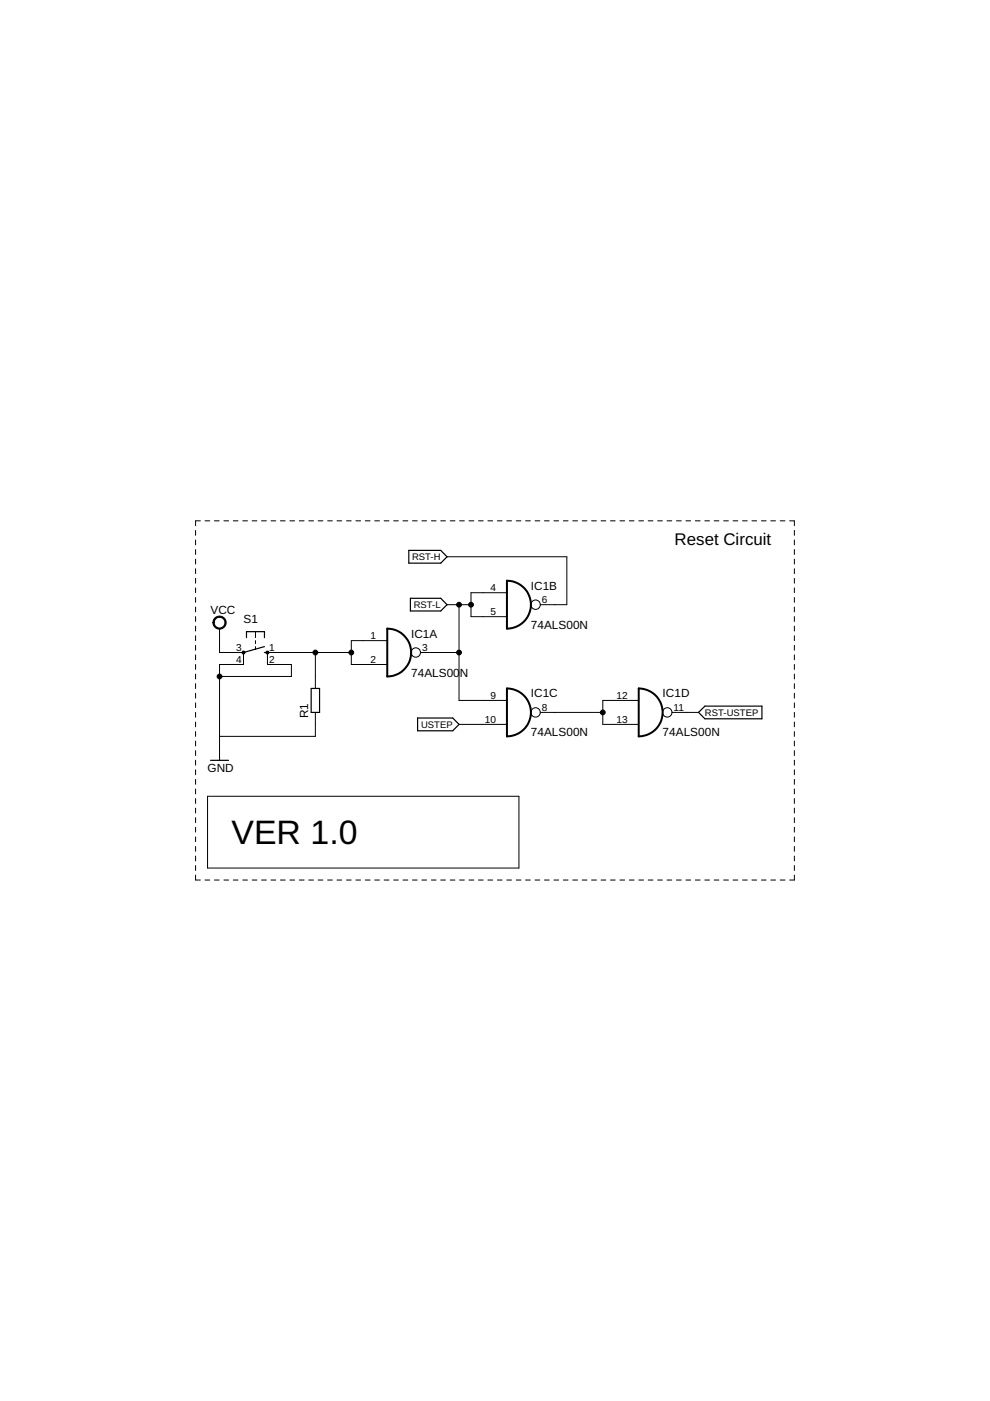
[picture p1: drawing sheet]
<?xml version="1.0" encoding="utf-8"?>
<!DOCTYPE eagle SYSTEM "eagle.dtd">
<eagle version="9.6.2">
<drawing>
<settings>
<setting alwaysvectorfont="no"/>
<setting verticaltext="up"/>
</settings>
<grid distance="0.1" unitdist="inch" unit="inch" style="lines" multiple="1" display="no" altdistance="0.01" altunitdist="inch" altunit="inch"/>
<schematic xreflabel="%F%N/%S.%C%R" xrefpart="/%S.%C%R">
<libraries>
<library name="74xx-eu">
<symbols>
<symbol name="7400">
<wire x1="-2.54" y1="5.08" x2="-2.54" y2="-5.08" width="0.4064" layer="94"/>
<wire x1="-2.54" y1="5.08" x2="-2.54" y2="-5.08" width="0.4064" layer="94" curve="-180"/>
<text x="2.54" y="3.175" size="1.778" layer="95">&gt;NAME</text>
<text x="2.54" y="-5.08" size="1.778" layer="96">&gt;VALUE</text>
<pin name="I0" x="-7.62" y="2.54" visible="pad" length="middle" direction="in" swaplevel="1"/>
<pin name="I1" x="-7.62" y="-2.54" visible="pad" length="middle" direction="in" swaplevel="1"/>
<pin name="O" x="7.62" y="0" visible="pad" length="middle" direction="out" function="dot" rot="R180"/>
</symbol>
<symbol name="PWRN">
<text x="-0.635" y="-0.635" size="1.778" layer="95">&gt;NAME</text>
<text x="1.905" y="-5.842" size="1.27" layer="95" rot="R90">GND</text>
<text x="1.905" y="2.54" size="1.27" layer="95" rot="R90">VCC</text>
<pin name="GND" x="0" y="-7.62" visible="pad" length="middle" direction="pwr" rot="R90"/>
<pin name="VCC" x="0" y="7.62" visible="pad" length="middle" direction="pwr" rot="R270"/>
</symbol>
</symbols>
<devicesets>
<deviceset name="74*00" prefix="IC">
<gates>
<gate name="A" symbol="7400" x="20.32" y="0" swaplevel="1"/>
<gate name="B" symbol="7400" x="20.32" y="-12.7" swaplevel="1"/>
<gate name="C" symbol="7400" x="43.18" y="0" swaplevel="1"/>
<gate name="D" symbol="7400" x="43.18" y="-12.7" swaplevel="1"/>
<gate name="P" symbol="PWRN" x="5.08" y="-5.08" addlevel="request"/>
</gates>
<devices>
<device name="N" package="DIL14">
<connects>
<connect gate="A" pin="I0" pad="1"/>
<connect gate="A" pin="I1" pad="2"/>
<connect gate="A" pin="O" pad="3"/>
<connect gate="B" pin="I0" pad="4"/>
<connect gate="B" pin="I1" pad="5"/>
<connect gate="B" pin="O" pad="6"/>
<connect gate="C" pin="I0" pad="9"/>
<connect gate="C" pin="I1" pad="10"/>
<connect gate="C" pin="O" pad="8"/>
<connect gate="D" pin="I0" pad="12"/>
<connect gate="D" pin="I1" pad="13"/>
<connect gate="D" pin="O" pad="11"/>
<connect gate="P" pin="GND" pad="7"/>
<connect gate="P" pin="VCC" pad="14"/>
</connects>
<package3dinstances>
<package3dinstance package3d_urn="urn:adsk.eagle:package:16407/2"/>
</package3dinstances>
<technologies>
<technology name="">
<attribute name="POPULARITY" value="0" constant="no"/>
</technology>
<technology name="AC">
<attribute name="POPULARITY" value="0" constant="no"/>
</technology>
<technology name="ACT">
<attribute name="POPULARITY" value="0" constant="no"/>
</technology>
<technology name="ALS">
<attribute name="POPULARITY" value="0" constant="no"/>
</technology>
<technology name="AS">
<attribute name="POPULARITY" value="0" constant="no"/>
</technology>
<technology name="HC">
<attribute name="POPULARITY" value="0" constant="no"/>
</technology>
<technology name="HCT">
<attribute name="POPULARITY" value="0" constant="no"/>
</technology>
<technology name="LS">
<attribute name="POPULARITY" value="0" constant="no"/>
</technology>
<technology name="S">
<attribute name="POPULARITY" value="0" constant="no"/>
</technology>
</technologies>
</device>
<device name="D" package="SO14">
<connects>
<connect gate="A" pin="I0" pad="1"/>
<connect gate="A" pin="I1" pad="2"/>
<connect gate="A" pin="O" pad="3"/>
<connect gate="B" pin="I0" pad="4"/>
<connect gate="B" pin="I1" pad="5"/>
<connect gate="B" pin="O" pad="6"/>
<connect gate="C" pin="I0" pad="9"/>
<connect gate="C" pin="I1" pad="10"/>
<connect gate="C" pin="O" pad="8"/>
<connect gate="D" pin="I0" pad="12"/>
<connect gate="D" pin="I1" pad="13"/>
<connect gate="D" pin="O" pad="11"/>
<connect gate="P" pin="GND" pad="7"/>
<connect gate="P" pin="VCC" pad="14"/>
</connects>
<package3dinstances>
<package3dinstance package3d_urn="urn:adsk.eagle:package:1010/2"/>
</package3dinstances>
<technologies>
<technology name="">
<attribute name="POPULARITY" value="0" constant="no"/>
</technology>
<technology name="AC">
<attribute name="POPULARITY" value="0" constant="no"/>
</technology>
<technology name="ACT">
<attribute name="POPULARITY" value="0" constant="no"/>
</technology>
<technology name="ALS">
<attribute name="POPULARITY" value="0" constant="no"/>
</technology>
<technology name="AS">
<attribute name="POPULARITY" value="0" constant="no"/>
</technology>
<technology name="HC">
<attribute name="POPULARITY" value="0" constant="no"/>
</technology>
<technology name="HCT">
<attribute name="POPULARITY" value="0" constant="no"/>
</technology>
<technology name="LS">
<attribute name="POPULARITY" value="3" constant="no"/>
</technology>
<technology name="S">
<attribute name="POPULARITY" value="0" constant="no"/>
</technology>
</technologies>
</device>
<device name="FK" package="LCC20">
<connects>
<connect gate="A" pin="I0" pad="2"/>
<connect gate="A" pin="I1" pad="3"/>
<connect gate="A" pin="O" pad="4"/>
<connect gate="B" pin="I0" pad="6"/>
<connect gate="B" pin="I1" pad="8"/>
<connect gate="B" pin="O" pad="9"/>
<connect gate="C" pin="I0" pad="13"/>
<connect gate="C" pin="I1" pad="14"/>
<connect gate="C" pin="O" pad="12"/>
<connect gate="D" pin="I0" pad="18"/>
<connect gate="D" pin="I1" pad="19"/>
<connect gate="D" pin="O" pad="16"/>
<connect gate="P" pin="GND" pad="10"/>
<connect gate="P" pin="VCC" pad="20"/>
</connects>
<package3dinstances>
<package3dinstance package3d_urn="urn:adsk.eagle:package:2012/1"/>
</package3dinstances>
<technologies>
<technology name="">
<attribute name="POPULARITY" value="0" constant="no"/>
</technology>
<technology name="AC">
<attribute name="POPULARITY" value="0" constant="no"/>
</technology>
<technology name="ACT">
<attribute name="POPULARITY" value="0" constant="no"/>
</technology>
<technology name="ALS">
<attribute name="POPULARITY" value="0" constant="no"/>
</technology>
<technology name="AS">
<attribute name="POPULARITY" value="0" constant="no"/>
</technology>
<technology name="HC">
<attribute name="POPULARITY" value="0" constant="no"/>
</technology>
<technology name="HCT">
<attribute name="POPULARITY" value="0" constant="no"/>
</technology>
<technology name="LS">
<attribute name="POPULARITY" value="0" constant="no"/>
</technology>
<technology name="S">
<attribute name="POPULARITY" value="0" constant="no"/>
</technology>
</technologies>
</device>
</devices>
</deviceset>
</devicesets>
</library>
<library name="switch-omron">
<symbols>
<symbol name="TS2">
<wire x1="0" y1="1.905" x2="0" y2="2.54" width="0.254" layer="94"/>
<wire x1="-4.445" y1="1.905" x2="-3.175" y2="1.905" width="0.254" layer="94"/>
<wire x1="-4.445" y1="-1.905" x2="-3.175" y2="-1.905" width="0.254" layer="94"/>
<wire x1="-4.445" y1="1.905" x2="-4.445" y2="0" width="0.254" layer="94"/>
<wire x1="-4.445" y1="0" x2="-4.445" y2="-1.905" width="0.254" layer="94"/>
<wire x1="-2.54" y1="0" x2="-1.905" y2="0" width="0.1524" layer="94"/>
<wire x1="-1.27" y1="0" x2="-0.635" y2="0" width="0.1524" layer="94"/>
<wire x1="-4.445" y1="0" x2="-3.175" y2="0" width="0.1524" layer="94"/>
<wire x1="2.54" y1="2.54" x2="0" y2="2.54" width="0.1524" layer="94"/>
<wire x1="2.54" y1="-2.54" x2="0" y2="-2.54" width="0.1524" layer="94"/>
<wire x1="0" y1="-2.54" x2="-1.27" y2="1.905" width="0.254" layer="94"/>
<circle x="0" y="-2.54" radius="0.127" width="0.4064" layer="94"/>
<circle x="0" y="2.54" radius="0.127" width="0.4064" layer="94"/>
<text x="-6.35" y="-2.54" size="1.778" layer="95" rot="R90">&gt;NAME</text>
<text x="-3.81" y="3.175" size="1.778" layer="96" rot="R90">&gt;VALUE</text>
<pin name="P" x="0" y="-5.08" visible="pad" length="short" direction="pas" swaplevel="2" rot="R90"/>
<pin name="S" x="0" y="5.08" visible="pad" length="short" direction="pas" swaplevel="1" rot="R270"/>
<pin name="S1" x="2.54" y="5.08" visible="pad" length="short" direction="pas" swaplevel="1" rot="R270"/>
<pin name="P1" x="2.54" y="-5.08" visible="pad" length="short" direction="pas" swaplevel="2" rot="R90"/>
</symbol>
</symbols>
<devicesets>
<deviceset name="10-XX" prefix="S" uservalue="yes">
<gates>
<gate name="1" symbol="TS2" x="0" y="0"/>
</gates>
<devices>
<device name="" package="B3F-10XX">
<connects>
<connect gate="1" pin="P" pad="3"/>
<connect gate="1" pin="P1" pad="4"/>
<connect gate="1" pin="S" pad="1"/>
<connect gate="1" pin="S1" pad="2"/>
</connects>
<package3dinstances>
<package3dinstance package3d_urn="urn:adsk.eagle:package:27496/1"/>
</package3dinstances>
<technologies>
<technology name="">
<attribute name="MF" value="" constant="no"/>
<attribute name="MPN" value="B3F-1000" constant="no"/>
<attribute name="OC_FARNELL" value="176432" constant="no"/>
<attribute name="OC_NEWARK" value="36M3542" constant="no"/>
<attribute name="POPULARITY" value="72" constant="no"/>
</technology>
</technologies>
</device>
</devices>
</deviceset>
</devicesets>
</library>
<library name="resistor">
<symbols>
<symbol name="R-EU-1">
<wire x1="-2.54" y1="-0.889" x2="2.54" y2="-0.889" width="0.254" layer="94"/>
<wire x1="2.54" y1="0.889" x2="-2.54" y2="0.889" width="0.254" layer="94"/>
<wire x1="2.54" y1="-0.889" x2="2.54" y2="0.889" width="0.254" layer="94"/>
<wire x1="-2.54" y1="-0.889" x2="-2.54" y2="0.889" width="0.254" layer="94"/>
<text x="-3.81" y="1.4986" size="1.778" layer="95">&gt;NAME</text>
<text x="-3.81" y="-3.302" size="1.778" layer="96">&gt;VALUE</text>
<pin name="2" x="5.08" y="0" visible="off" length="short" direction="pas" swaplevel="1" rot="R180"/>
<pin name="1" x="-5.08" y="0" visible="off" length="short" direction="pas" swaplevel="1"/>
</symbol>
</symbols>
<devicesets>
<deviceset name="R-EU_" prefix="R" uservalue="yes">
<gates>
<gate name="G$1" symbol="R-EU-1" x="0" y="0"/>
</gates>
<devices>
<device name="R0402" package="R0402">
<connects>
<connect gate="G$1" pin="1" pad="1"/>
<connect gate="G$1" pin="2" pad="2"/>
</connects>
<package3dinstances>
<package3dinstance package3d_urn="urn:adsk.eagle:package:26058/1"/>
</package3dinstances>
<technologies>
<technology name=""/>
</technologies>
</device>
<device name="R0603" package="R0603">
<connects>
<connect gate="G$1" pin="1" pad="1"/>
<connect gate="G$1" pin="2" pad="2"/>
</connects>
<package3dinstances>
<package3dinstance package3d_urn="urn:adsk.eagle:package:26057/1"/>
</package3dinstances>
<technologies>
<technology name=""/>
</technologies>
</device>
<device name="R0805" package="R0805">
<connects>
<connect gate="G$1" pin="1" pad="1"/>
<connect gate="G$1" pin="2" pad="2"/>
</connects>
<package3dinstances>
<package3dinstance package3d_urn="urn:adsk.eagle:package:26059/1"/>
</package3dinstances>
<technologies>
<technology name=""/>
</technologies>
</device>
<device name="R0805W" package="R0805W">
<connects>
<connect gate="G$1" pin="1" pad="1"/>
<connect gate="G$1" pin="2" pad="2"/>
</connects>
<package3dinstances>
<package3dinstance package3d_urn="urn:adsk.eagle:package:26060/1"/>
</package3dinstances>
<technologies>
<technology name=""/>
</technologies>
</device>
<device name="R1206" package="R1206">
<connects>
<connect gate="G$1" pin="1" pad="1"/>
<connect gate="G$1" pin="2" pad="2"/>
</connects>
<package3dinstances>
<package3dinstance package3d_urn="urn:adsk.eagle:package:26062/1"/>
</package3dinstances>
<technologies>
<technology name=""/>
</technologies>
</device>
<device name="R1206W" package="R1206W">
<connects>
<connect gate="G$1" pin="1" pad="1"/>
<connect gate="G$1" pin="2" pad="2"/>
</connects>
<package3dinstances>
<package3dinstance package3d_urn="urn:adsk.eagle:package:26064/1"/>
</package3dinstances>
<technologies>
<technology name=""/>
</technologies>
</device>
<device name="R1210" package="R1210">
<connects>
<connect gate="G$1" pin="1" pad="1"/>
<connect gate="G$1" pin="2" pad="2"/>
</connects>
<package3dinstances>
<package3dinstance package3d_urn="urn:adsk.eagle:package:26063/1"/>
</package3dinstances>
<technologies>
<technology name=""/>
</technologies>
</device>
<device name="R1210W" package="R1210W">
<connects>
<connect gate="G$1" pin="1" pad="1"/>
<connect gate="G$1" pin="2" pad="2"/>
</connects>
<package3dinstances>
<package3dinstance package3d_urn="urn:adsk.eagle:package:26065/1"/>
</package3dinstances>
<technologies>
<technology name=""/>
</technologies>
</device>
<device name="R2010" package="R2010">
<connects>
<connect gate="G$1" pin="1" pad="1"/>
<connect gate="G$1" pin="2" pad="2"/>
</connects>
<package3dinstances>
<package3dinstance package3d_urn="urn:adsk.eagle:package:26066/1"/>
</package3dinstances>
<technologies>
<technology name=""/>
</technologies>
</device>
<device name="R2010W" package="R2010W">
<connects>
<connect gate="G$1" pin="1" pad="1"/>
<connect gate="G$1" pin="2" pad="2"/>
</connects>
<package3dinstances>
<package3dinstance package3d_urn="urn:adsk.eagle:package:26068/1"/>
</package3dinstances>
<technologies>
<technology name=""/>
</technologies>
</device>
<device name="R2012" package="R2012">
<connects>
<connect gate="G$1" pin="1" pad="1"/>
<connect gate="G$1" pin="2" pad="2"/>
</connects>
<package3dinstances>
<package3dinstance package3d_urn="urn:adsk.eagle:package:26067/1"/>
</package3dinstances>
<technologies>
<technology name=""/>
</technologies>
</device>
<device name="R2012W" package="R2012W">
<connects>
<connect gate="G$1" pin="1" pad="1"/>
<connect gate="G$1" pin="2" pad="2"/>
</connects>
<package3dinstances>
<package3dinstance package3d_urn="urn:adsk.eagle:package:26069/1"/>
</package3dinstances>
<technologies>
<technology name=""/>
</technologies>
</device>
<device name="R2512" package="R2512">
<connects>
<connect gate="G$1" pin="1" pad="1"/>
<connect gate="G$1" pin="2" pad="2"/>
</connects>
<package3dinstances>
<package3dinstance package3d_urn="urn:adsk.eagle:package:26070/1"/>
</package3dinstances>
<technologies>
<technology name=""/>
</technologies>
</device>
<device name="R2512W" package="R2512W">
<connects>
<connect gate="G$1" pin="1" pad="1"/>
<connect gate="G$1" pin="2" pad="2"/>
</connects>
<package3dinstances>
<package3dinstance package3d_urn="urn:adsk.eagle:package:26072/1"/>
</package3dinstances>
<technologies>
<technology name=""/>
</technologies>
</device>
<device name="R3216" package="R3216">
<connects>
<connect gate="G$1" pin="1" pad="1"/>
<connect gate="G$1" pin="2" pad="2"/>
</connects>
<package3dinstances>
<package3dinstance package3d_urn="urn:adsk.eagle:package:26071/1"/>
</package3dinstances>
<technologies>
<technology name=""/>
</technologies>
</device>
<device name="R3216W" package="R3216W">
<connects>
<connect gate="G$1" pin="1" pad="1"/>
<connect gate="G$1" pin="2" pad="2"/>
</connects>
<package3dinstances>
<package3dinstance package3d_urn="urn:adsk.eagle:package:26074/1"/>
</package3dinstances>
<technologies>
<technology name=""/>
</technologies>
</device>
<device name="R3225" package="R3225">
<connects>
<connect gate="G$1" pin="1" pad="1"/>
<connect gate="G$1" pin="2" pad="2"/>
</connects>
<package3dinstances>
<package3dinstance package3d_urn="urn:adsk.eagle:package:26073/1"/>
</package3dinstances>
<technologies>
<technology name=""/>
</technologies>
</device>
<device name="R3225W" package="R3225W">
<connects>
<connect gate="G$1" pin="1" pad="1"/>
<connect gate="G$1" pin="2" pad="2"/>
</connects>
<package3dinstances>
<package3dinstance package3d_urn="urn:adsk.eagle:package:26075/1"/>
</package3dinstances>
<technologies>
<technology name=""/>
</technologies>
</device>
<device name="R5025" package="R5025">
<connects>
<connect gate="G$1" pin="1" pad="1"/>
<connect gate="G$1" pin="2" pad="2"/>
</connects>
<package3dinstances>
<package3dinstance package3d_urn="urn:adsk.eagle:package:26080/1"/>
</package3dinstances>
<technologies>
<technology name=""/>
</technologies>
</device>
<device name="R5025W" package="R5025W">
<connects>
<connect gate="G$1" pin="1" pad="1"/>
<connect gate="G$1" pin="2" pad="2"/>
</connects>
<package3dinstances>
<package3dinstance package3d_urn="urn:adsk.eagle:package:26077/1"/>
</package3dinstances>
<technologies>
<technology name=""/>
</technologies>
</device>
<device name="R6332" package="R6332">
<connects>
<connect gate="G$1" pin="1" pad="1"/>
<connect gate="G$1" pin="2" pad="2"/>
</connects>
<package3dinstances>
<package3dinstance package3d_urn="urn:adsk.eagle:package:26076/1"/>
</package3dinstances>
<technologies>
<technology name=""/>
</technologies>
</device>
<device name="R6332W" package="R6332W">
<connects>
<connect gate="G$1" pin="1" pad="1"/>
<connect gate="G$1" pin="2" pad="2"/>
</connects>
<package3dinstances>
<package3dinstance package3d_urn="urn:adsk.eagle:package:26078/1"/>
</package3dinstances>
<technologies>
<technology name=""/>
</technologies>
</device>
<device name="M0805" package="M0805">
<connects>
<connect gate="G$1" pin="1" pad="1"/>
<connect gate="G$1" pin="2" pad="2"/>
</connects>
<package3dinstances>
<package3dinstance package3d_urn="urn:adsk.eagle:package:26079/1"/>
</package3dinstances>
<technologies>
<technology name=""/>
</technologies>
</device>
<device name="M1206" package="M1206">
<connects>
<connect gate="G$1" pin="1" pad="1"/>
<connect gate="G$1" pin="2" pad="2"/>
</connects>
<package3dinstances>
<package3dinstance package3d_urn="urn:adsk.eagle:package:26088/1"/>
</package3dinstances>
<technologies>
<technology name=""/>
</technologies>
</device>
<device name="M1406" package="M1406">
<connects>
<connect gate="G$1" pin="1" pad="1"/>
<connect gate="G$1" pin="2" pad="2"/>
</connects>
<package3dinstances>
<package3dinstance package3d_urn="urn:adsk.eagle:package:26081/1"/>
</package3dinstances>
<technologies>
<technology name=""/>
</technologies>
</device>
<device name="M2012" package="M2012">
<connects>
<connect gate="G$1" pin="1" pad="1"/>
<connect gate="G$1" pin="2" pad="2"/>
</connects>
<package3dinstances>
<package3dinstance package3d_urn="urn:adsk.eagle:package:26082/1"/>
</package3dinstances>
<technologies>
<technology name=""/>
</technologies>
</device>
<device name="M2309" package="M2309">
<connects>
<connect gate="G$1" pin="1" pad="1"/>
<connect gate="G$1" pin="2" pad="2"/>
</connects>
<package3dinstances>
<package3dinstance package3d_urn="urn:adsk.eagle:package:26085/1"/>
</package3dinstances>
<technologies>
<technology name=""/>
</technologies>
</device>
<device name="M3216" package="M3216">
<connects>
<connect gate="G$1" pin="1" pad="1"/>
<connect gate="G$1" pin="2" pad="2"/>
</connects>
<package3dinstances>
<package3dinstance package3d_urn="urn:adsk.eagle:package:26083/1"/>
</package3dinstances>
<technologies>
<technology name=""/>
</technologies>
</device>
<device name="M3516" package="M3516">
<connects>
<connect gate="G$1" pin="1" pad="1"/>
<connect gate="G$1" pin="2" pad="2"/>
</connects>
<package3dinstances>
<package3dinstance package3d_urn="urn:adsk.eagle:package:26086/1"/>
</package3dinstances>
<technologies>
<technology name=""/>
</technologies>
</device>
<device name="M5923" package="M5923">
<connects>
<connect gate="G$1" pin="1" pad="1"/>
<connect gate="G$1" pin="2" pad="2"/>
</connects>
<package3dinstances>
<package3dinstance package3d_urn="urn:adsk.eagle:package:26084/1"/>
</package3dinstances>
<technologies>
<technology name=""/>
</technologies>
</device>
<device name="0204/5" package="0204/5">
<connects>
<connect gate="G$1" pin="1" pad="1"/>
<connect gate="G$1" pin="2" pad="2"/>
</connects>
<package3dinstances>
<package3dinstance package3d_urn="urn:adsk.eagle:package:25955/1"/>
</package3dinstances>
<technologies>
<technology name=""/>
</technologies>
</device>
<device name="0204/7" package="0204/7">
<connects>
<connect gate="G$1" pin="1" pad="1"/>
<connect gate="G$1" pin="2" pad="2"/>
</connects>
<package3dinstances>
<package3dinstance package3d_urn="urn:adsk.eagle:package:25945/1"/>
</package3dinstances>
<technologies>
<technology name=""/>
</technologies>
</device>
<device name="0204/2V" package="0204V">
<connects>
<connect gate="G$1" pin="1" pad="1"/>
<connect gate="G$1" pin="2" pad="2"/>
</connects>
<package3dinstances>
<package3dinstance package3d_urn="urn:adsk.eagle:package:25948/1"/>
</package3dinstances>
<technologies>
<technology name=""/>
</technologies>
</device>
<device name="0207/10" package="0207/10">
<connects>
<connect gate="G$1" pin="1" pad="1"/>
<connect gate="G$1" pin="2" pad="2"/>
</connects>
<package3dinstances>
<package3dinstance package3d_urn="urn:adsk.eagle:package:25939/1"/>
</package3dinstances>
<technologies>
<technology name=""/>
</technologies>
</device>
<device name="0207/12" package="0207/12">
<connects>
<connect gate="G$1" pin="1" pad="1"/>
<connect gate="G$1" pin="2" pad="2"/>
</connects>
<package3dinstances>
<package3dinstance package3d_urn="urn:adsk.eagle:package:25938/1"/>
</package3dinstances>
<technologies>
<technology name=""/>
</technologies>
</device>
<device name="0207/15" package="0207/15">
<connects>
<connect gate="G$1" pin="1" pad="1"/>
<connect gate="G$1" pin="2" pad="2"/>
</connects>
<package3dinstances>
<package3dinstance package3d_urn="urn:adsk.eagle:package:25947/1"/>
</package3dinstances>
<technologies>
<technology name=""/>
</technologies>
</device>
<device name="0207/2V" package="0207/2V">
<connects>
<connect gate="G$1" pin="1" pad="1"/>
<connect gate="G$1" pin="2" pad="2"/>
</connects>
<package3dinstances>
<package3dinstance package3d_urn="urn:adsk.eagle:package:25941/1"/>
</package3dinstances>
<technologies>
<technology name=""/>
</technologies>
</device>
<device name="0207/5V" package="0207/5V">
<connects>
<connect gate="G$1" pin="1" pad="1"/>
<connect gate="G$1" pin="2" pad="2"/>
</connects>
<package3dinstances>
<package3dinstance package3d_urn="urn:adsk.eagle:package:25944/1"/>
</package3dinstances>
<technologies>
<technology name=""/>
</technologies>
</device>
<device name="0207/7" package="0207/7">
<connects>
<connect gate="G$1" pin="1" pad="1"/>
<connect gate="G$1" pin="2" pad="2"/>
</connects>
<package3dinstances>
<package3dinstance package3d_urn="urn:adsk.eagle:package:25942/1"/>
</package3dinstances>
<technologies>
<technology name=""/>
</technologies>
</device>
<device name="0309/10" package="0309/10">
<connects>
<connect gate="G$1" pin="1" pad="1"/>
<connect gate="G$1" pin="2" pad="2"/>
</connects>
<package3dinstances>
<package3dinstance package3d_urn="urn:adsk.eagle:package:26087/1"/>
</package3dinstances>
<technologies>
<technology name=""/>
</technologies>
</device>
<device name="0309/12" package="0309/12">
<connects>
<connect gate="G$1" pin="1" pad="1"/>
<connect gate="G$1" pin="2" pad="2"/>
</connects>
<package3dinstances>
<package3dinstance package3d_urn="urn:adsk.eagle:package:26089/1"/>
</package3dinstances>
<technologies>
<technology name=""/>
</technologies>
</device>
<device name="0309/V" package="0309V">
<connects>
<connect gate="G$1" pin="1" pad="1"/>
<connect gate="G$1" pin="2" pad="2"/>
</connects>
<package3dinstances>
<package3dinstance package3d_urn="urn:adsk.eagle:package:26090/1"/>
</package3dinstances>
<technologies>
<technology name=""/>
</technologies>
</device>
<device name="0411/12" package="0411/12">
<connects>
<connect gate="G$1" pin="1" pad="1"/>
<connect gate="G$1" pin="2" pad="2"/>
</connects>
<package3dinstances>
<package3dinstance package3d_urn="urn:adsk.eagle:package:26091/1"/>
</package3dinstances>
<technologies>
<technology name=""/>
</technologies>
</device>
<device name="0411/15" package="0411/15">
<connects>
<connect gate="G$1" pin="1" pad="1"/>
<connect gate="G$1" pin="2" pad="2"/>
</connects>
<package3dinstances>
<package3dinstance package3d_urn="urn:adsk.eagle:package:26093/1"/>
</package3dinstances>
<technologies>
<technology name=""/>
</technologies>
</device>
<device name="0411/3V" package="0411V">
<connects>
<connect gate="G$1" pin="1" pad="1"/>
<connect gate="G$1" pin="2" pad="2"/>
</connects>
<package3dinstances>
<package3dinstance package3d_urn="urn:adsk.eagle:package:26092/1"/>
</package3dinstances>
<technologies>
<technology name=""/>
</technologies>
</device>
<device name="0414/15" package="0414/15">
<connects>
<connect gate="G$1" pin="1" pad="1"/>
<connect gate="G$1" pin="2" pad="2"/>
</connects>
<package3dinstances>
<package3dinstance package3d_urn="urn:adsk.eagle:package:26094/1"/>
</package3dinstances>
<technologies>
<technology name=""/>
</technologies>
</device>
<device name="0414/5V" package="0414V">
<connects>
<connect gate="G$1" pin="1" pad="1"/>
<connect gate="G$1" pin="2" pad="2"/>
</connects>
<package3dinstances>
<package3dinstance package3d_urn="urn:adsk.eagle:package:26095/1"/>
</package3dinstances>
<technologies>
<technology name=""/>
</technologies>
</device>
<device name="0617/17" package="0617/17">
<connects>
<connect gate="G$1" pin="1" pad="1"/>
<connect gate="G$1" pin="2" pad="2"/>
</connects>
<package3dinstances>
<package3dinstance package3d_urn="urn:adsk.eagle:package:26096/1"/>
</package3dinstances>
<technologies>
<technology name=""/>
</technologies>
</device>
<device name="0617/22" package="0617/22">
<connects>
<connect gate="G$1" pin="1" pad="1"/>
<connect gate="G$1" pin="2" pad="2"/>
</connects>
<package3dinstances>
<package3dinstance package3d_urn="urn:adsk.eagle:package:26103/1"/>
</package3dinstances>
<technologies>
<technology name=""/>
</technologies>
</device>
<device name="0617/5V" package="0617V">
<connects>
<connect gate="G$1" pin="1" pad="1"/>
<connect gate="G$1" pin="2" pad="2"/>
</connects>
<package3dinstances>
<package3dinstance package3d_urn="urn:adsk.eagle:package:26097/1"/>
</package3dinstances>
<technologies>
<technology name=""/>
</technologies>
</device>
<device name="0922/22" package="0922/22">
<connects>
<connect gate="G$1" pin="1" pad="1"/>
<connect gate="G$1" pin="2" pad="2"/>
</connects>
<package3dinstances>
<package3dinstance package3d_urn="urn:adsk.eagle:package:26107/1"/>
</package3dinstances>
<technologies>
<technology name=""/>
</technologies>
</device>
<device name="0613/5V" package="P0613V">
<connects>
<connect gate="G$1" pin="1" pad="1"/>
<connect gate="G$1" pin="2" pad="2"/>
</connects>
<package3dinstances>
<package3dinstance package3d_urn="urn:adsk.eagle:package:26106/1"/>
</package3dinstances>
<technologies>
<technology name=""/>
</technologies>
</device>
<device name="0613/15" package="P0613/15">
<connects>
<connect gate="G$1" pin="1" pad="1"/>
<connect gate="G$1" pin="2" pad="2"/>
</connects>
<package3dinstances>
<package3dinstance package3d_urn="urn:adsk.eagle:package:26098/1"/>
</package3dinstances>
<technologies>
<technology name=""/>
</technologies>
</device>
<device name="0817/22" package="P0817/22">
<connects>
<connect gate="G$1" pin="1" pad="1"/>
<connect gate="G$1" pin="2" pad="2"/>
</connects>
<package3dinstances>
<package3dinstance package3d_urn="urn:adsk.eagle:package:26099/1"/>
</package3dinstances>
<technologies>
<technology name=""/>
</technologies>
</device>
<device name="0817/7V" package="P0817V">
<connects>
<connect gate="G$1" pin="1" pad="1"/>
<connect gate="G$1" pin="2" pad="2"/>
</connects>
<package3dinstances>
<package3dinstance package3d_urn="urn:adsk.eagle:package:26100/1"/>
</package3dinstances>
<technologies>
<technology name=""/>
</technologies>
</device>
<device name="V234/12" package="V234/12">
<connects>
<connect gate="G$1" pin="1" pad="1"/>
<connect gate="G$1" pin="2" pad="2"/>
</connects>
<package3dinstances>
<package3dinstance package3d_urn="urn:adsk.eagle:package:26108/1"/>
</package3dinstances>
<technologies>
<technology name=""/>
</technologies>
</device>
<device name="V235/17" package="V235/17">
<connects>
<connect gate="G$1" pin="1" pad="1"/>
<connect gate="G$1" pin="2" pad="2"/>
</connects>
<package3dinstances>
<package3dinstance package3d_urn="urn:adsk.eagle:package:26102/1"/>
</package3dinstances>
<technologies>
<technology name=""/>
</technologies>
</device>
<device name="V526-0" package="V526-0">
<connects>
<connect gate="G$1" pin="1" pad="1"/>
<connect gate="G$1" pin="2" pad="2"/>
</connects>
<package3dinstances>
<package3dinstance package3d_urn="urn:adsk.eagle:package:26101/1"/>
</package3dinstances>
<technologies>
<technology name=""/>
</technologies>
</device>
<device name="MELF0102R" package="MINI_MELF-0102R">
<connects>
<connect gate="G$1" pin="1" pad="1"/>
<connect gate="G$1" pin="2" pad="2"/>
</connects>
<package3dinstances>
<package3dinstance package3d_urn="urn:adsk.eagle:package:26104/1"/>
</package3dinstances>
<technologies>
<technology name=""/>
</technologies>
</device>
<device name="MELF0102W" package="MINI_MELF-0102W">
<connects>
<connect gate="G$1" pin="1" pad="1"/>
<connect gate="G$1" pin="2" pad="2"/>
</connects>
<package3dinstances>
<package3dinstance package3d_urn="urn:adsk.eagle:package:26105/1"/>
</package3dinstances>
<technologies>
<technology name=""/>
</technologies>
</device>
<device name="MELF0204R" package="MINI_MELF-0204R">
<connects>
<connect gate="G$1" pin="1" pad="1"/>
<connect gate="G$1" pin="2" pad="2"/>
</connects>
<package3dinstances>
<package3dinstance package3d_urn="urn:adsk.eagle:package:26109/1"/>
</package3dinstances>
<technologies>
<technology name=""/>
</technologies>
</device>
<device name="MELF0204W" package="MINI_MELF-0204W">
<connects>
<connect gate="G$1" pin="1" pad="1"/>
<connect gate="G$1" pin="2" pad="2"/>
</connects>
<package3dinstances>
<package3dinstance package3d_urn="urn:adsk.eagle:package:26111/1"/>
</package3dinstances>
<technologies>
<technology name=""/>
</technologies>
</device>
<device name="MELF0207R" package="MINI_MELF-0207R">
<connects>
<connect gate="G$1" pin="1" pad="1"/>
<connect gate="G$1" pin="2" pad="2"/>
</connects>
<package3dinstances>
<package3dinstance package3d_urn="urn:adsk.eagle:package:26113/1"/>
</package3dinstances>
<technologies>
<technology name=""/>
</technologies>
</device>
<device name="MELF0207W" package="MINI_MELF-0207W">
<connects>
<connect gate="G$1" pin="1" pad="1"/>
<connect gate="G$1" pin="2" pad="2"/>
</connects>
<package3dinstances>
<package3dinstance package3d_urn="urn:adsk.eagle:package:26112/1"/>
</package3dinstances>
<technologies>
<technology name=""/>
</technologies>
</device>
<device name="0922V" package="0922V">
<connects>
<connect gate="G$1" pin="1" pad="1"/>
<connect gate="G$1" pin="2" pad="2"/>
</connects>
<package3dinstances>
<package3dinstance package3d_urn="urn:adsk.eagle:package:26110/1"/>
</package3dinstances>
<technologies>
<technology name=""/>
</technologies>
</device>
<device name="RDH/15" package="RDH/15">
<connects>
<connect gate="G$1" pin="1" pad="1"/>
<connect gate="G$1" pin="2" pad="2"/>
</connects>
<package3dinstances>
<package3dinstance package3d_urn="urn:adsk.eagle:package:26114/1"/>
</package3dinstances>
<technologies>
<technology name=""/>
</technologies>
</device>
<device name="MELF0102AX" package="MINI_MELF-0102AX">
<connects>
<connect gate="G$1" pin="1" pad="1"/>
<connect gate="G$1" pin="2" pad="2"/>
</connects>
<package3dinstances>
<package3dinstance package3d_urn="urn:adsk.eagle:package:26115/1"/>
</package3dinstances>
<technologies>
<technology name=""/>
</technologies>
</device>
<device name="R0201" package="R0201">
<connects>
<connect gate="G$1" pin="1" pad="1"/>
<connect gate="G$1" pin="2" pad="2"/>
</connects>
<package3dinstances>
<package3dinstance package3d_urn="urn:adsk.eagle:package:26117/1"/>
</package3dinstances>
<technologies>
<technology name=""/>
</technologies>
</device>
<device name="VTA52" package="VTA52">
<connects>
<connect gate="G$1" pin="1" pad="1"/>
<connect gate="G$1" pin="2" pad="2"/>
</connects>
<package3dinstances>
<package3dinstance package3d_urn="urn:adsk.eagle:package:26116/1"/>
</package3dinstances>
<technologies>
<technology name=""/>
</technologies>
</device>
<device name="VTA53" package="VTA53">
<connects>
<connect gate="G$1" pin="1" pad="1"/>
<connect gate="G$1" pin="2" pad="2"/>
</connects>
<package3dinstances>
<package3dinstance package3d_urn="urn:adsk.eagle:package:26118/1"/>
</package3dinstances>
<technologies>
<technology name=""/>
</technologies>
</device>
<device name="VTA54" package="VTA54">
<connects>
<connect gate="G$1" pin="1" pad="1"/>
<connect gate="G$1" pin="2" pad="2"/>
</connects>
<package3dinstances>
<package3dinstance package3d_urn="urn:adsk.eagle:package:26119/1"/>
</package3dinstances>
<technologies>
<technology name=""/>
</technologies>
</device>
<device name="VTA55" package="VTA55">
<connects>
<connect gate="G$1" pin="1" pad="1"/>
<connect gate="G$1" pin="2" pad="2"/>
</connects>
<package3dinstances>
<package3dinstance package3d_urn="urn:adsk.eagle:package:26120/1"/>
</package3dinstances>
<technologies>
<technology name=""/>
</technologies>
</device>
<device name="VTA56" package="VTA56">
<connects>
<connect gate="G$1" pin="1" pad="1"/>
<connect gate="G$1" pin="2" pad="2"/>
</connects>
<package3dinstances>
<package3dinstance package3d_urn="urn:adsk.eagle:package:26129/1"/>
</package3dinstances>
<technologies>
<technology name=""/>
</technologies>
</device>
<device name="VMTA55" package="VMTA55">
<connects>
<connect gate="G$1" pin="1" pad="1"/>
<connect gate="G$1" pin="2" pad="2"/>
</connects>
<package3dinstances>
<package3dinstance package3d_urn="urn:adsk.eagle:package:26121/1"/>
</package3dinstances>
<technologies>
<technology name=""/>
</technologies>
</device>
<device name="VMTB60" package="VMTB60">
<connects>
<connect gate="G$1" pin="1" pad="1"/>
<connect gate="G$1" pin="2" pad="2"/>
</connects>
<package3dinstances>
<package3dinstance package3d_urn="urn:adsk.eagle:package:26122/1"/>
</package3dinstances>
<technologies>
<technology name=""/>
</technologies>
</device>
<device name="R4527" package="R4527">
<connects>
<connect gate="G$1" pin="1" pad="1"/>
<connect gate="G$1" pin="2" pad="2"/>
</connects>
<package3dinstances>
<package3dinstance package3d_urn="urn:adsk.eagle:package:26124/1"/>
</package3dinstances>
<technologies>
<technology name=""/>
</technologies>
</device>
<device name="WSC0001" package="WSC0001">
<connects>
<connect gate="G$1" pin="1" pad="1"/>
<connect gate="G$1" pin="2" pad="2"/>
</connects>
<package3dinstances>
<package3dinstance package3d_urn="urn:adsk.eagle:package:26123/1"/>
</package3dinstances>
<technologies>
<technology name=""/>
</technologies>
</device>
<device name="WSC0002" package="WSC0002">
<connects>
<connect gate="G$1" pin="1" pad="1"/>
<connect gate="G$1" pin="2" pad="2"/>
</connects>
<package3dinstances>
<package3dinstance package3d_urn="urn:adsk.eagle:package:26125/1"/>
</package3dinstances>
<technologies>
<technology name=""/>
</technologies>
</device>
<device name="WSC01/2" package="WSC01/2">
<connects>
<connect gate="G$1" pin="1" pad="1"/>
<connect gate="G$1" pin="2" pad="2"/>
</connects>
<package3dinstances>
<package3dinstance package3d_urn="urn:adsk.eagle:package:26127/1"/>
</package3dinstances>
<technologies>
<technology name=""/>
</technologies>
</device>
<device name="WSC2515" package="WSC2515">
<connects>
<connect gate="G$1" pin="1" pad="1"/>
<connect gate="G$1" pin="2" pad="2"/>
</connects>
<package3dinstances>
<package3dinstance package3d_urn="urn:adsk.eagle:package:26134/1"/>
</package3dinstances>
<technologies>
<technology name=""/>
</technologies>
</device>
<device name="WSC4527" package="WSC4527">
<connects>
<connect gate="G$1" pin="1" pad="1"/>
<connect gate="G$1" pin="2" pad="2"/>
</connects>
<package3dinstances>
<package3dinstance package3d_urn="urn:adsk.eagle:package:26126/1"/>
</package3dinstances>
<technologies>
<technology name=""/>
</technologies>
</device>
<device name="WSC6927" package="WSC6927">
<connects>
<connect gate="G$1" pin="1" pad="1"/>
<connect gate="G$1" pin="2" pad="2"/>
</connects>
<package3dinstances>
<package3dinstance package3d_urn="urn:adsk.eagle:package:26128/1"/>
</package3dinstances>
<technologies>
<technology name=""/>
</technologies>
</device>
<device name="R1218" package="R1218">
<connects>
<connect gate="G$1" pin="1" pad="1"/>
<connect gate="G$1" pin="2" pad="2"/>
</connects>
<package3dinstances>
<package3dinstance package3d_urn="urn:adsk.eagle:package:26131/1"/>
</package3dinstances>
<technologies>
<technology name=""/>
</technologies>
</device>
<device name="1812X7R" package="1812X7R">
<connects>
<connect gate="G$1" pin="1" pad="1"/>
<connect gate="G$1" pin="2" pad="2"/>
</connects>
<package3dinstances>
<package3dinstance package3d_urn="urn:adsk.eagle:package:26130/1"/>
</package3dinstances>
<technologies>
<technology name=""/>
</technologies>
</device>
<device name="PRL1632" package="PRL1632">
<connects>
<connect gate="G$1" pin="1" pad="1"/>
<connect gate="G$1" pin="2" pad="2"/>
</connects>
<package3dinstances>
<package3dinstance package3d_urn="urn:adsk.eagle:package:26132/1"/>
</package3dinstances>
<technologies>
<technology name=""/>
</technologies>
</device>
<device name="01005" package="R01005">
<connects>
<connect gate="G$1" pin="1" pad="1"/>
<connect gate="G$1" pin="2" pad="2"/>
</connects>
<package3dinstances>
<package3dinstance package3d_urn="urn:adsk.eagle:package:26133/1"/>
</package3dinstances>
<technologies>
<technology name=""/>
</technologies>
</device>
</devices>
</deviceset>
</devicesets>
</library>
<library name="supply1">
<symbols>
<symbol name="GND">
<wire x1="-1.905" y1="0" x2="1.905" y2="0" width="0.254" layer="94"/>
<text x="-2.54" y="-2.54" size="1.778" layer="96">&gt;VALUE</text>
<pin name="GND" x="0" y="2.54" visible="off" length="short" direction="sup" rot="R270"/>
</symbol>
</symbols>
<devicesets>
<deviceset name="GND" prefix="GND">
<gates>
<gate name="1" symbol="GND" x="0" y="0"/>
</gates>
<devices>
<device name="">
<technologies>
<technology name=""/>
</technologies>
</device>
</devices>
</deviceset>
</devicesets>
</library>
<library name="supply2">
<symbols>
<symbol name="VCC">
<circle x="0" y="1.27" radius="1.27" width="0.254" layer="94"/>
<text x="-1.905" y="3.175" size="1.778" layer="96">&gt;VALUE</text>
<pin name="VCC" x="0" y="-2.54" visible="off" length="short" direction="sup" rot="R90"/>
</symbol>
</symbols>
<devicesets>
<deviceset name="VCC" prefix="SUPPLY">
<gates>
<gate name="G$1" symbol="VCC" x="0" y="0"/>
</gates>
<devices>
<device name="">
<technologies>
<technology name=""/>
</technologies>
</device>
</devices>
</deviceset>
</devicesets>
</library>
</libraries>
<attributes>
</attributes>
<variantdefs>
</variantdefs>
<classes>
<class number="0" name="default" width="0" drill="0">
</class>
</classes>
<parts>
<part name="IC1" library="74xx-eu" deviceset="74*00" device="N" package3d_urn="urn:adsk.eagle:package:16407/2" technology="ALS"/>
<part name="S1" library="switch-omron" deviceset="10-XX" device="" package3d_urn="urn:adsk.eagle:package:27496/1"/>
<part name="R1" library="resistor" deviceset="R-EU_" device="0204/5" package3d_urn="urn:adsk.eagle:package:25955/1"/>
<part name="GND1" library="supply1" deviceset="GND" device=""/>
<part name="SUPPLY1" library="supply2" deviceset="VCC" device=""/>
</parts>
<sheets>
<sheet>
<plain>
<wire x1="-17.78" y1="78.74" x2="-17.78" y2="2.54" width="0.1524" layer="97" style="shortdash"/>
<wire x1="-17.78" y1="2.54" x2="109.22" y2="2.54" width="0.1524" layer="97" style="shortdash"/>
<wire x1="109.22" y1="2.54" x2="109.22" y2="78.74" width="0.1524" layer="97" style="shortdash"/>
<wire x1="109.22" y1="78.74" x2="-17.78" y2="78.74" width="0.1524" layer="97" style="shortdash"/>
<text x="83.82" y="73.66" size="2.54" layer="97">Reset Circuit</text>
<text x="-10.16" y="10.16" size="5.08" layer="97">VER 1.0</text>
<wire x1="-15.24" y1="20.32" x2="-15.24" y2="5.08" width="0.1524" layer="97"/>
<wire x1="-15.24" y1="5.08" x2="50.8" y2="5.08" width="0.1524" layer="97"/>
<wire x1="50.8" y1="5.08" x2="50.8" y2="20.32" width="0.1524" layer="97"/>
<wire x1="50.8" y1="20.32" x2="-15.24" y2="20.32" width="0.1524" layer="97"/>
</plain>
<instances>
<instance part="IC1" gate="A" x="25.4" y="50.8" smashed="yes">
<attribute name="NAME" x="27.94" y="53.975" size="1.778" layer="95"/>
<attribute name="VALUE" x="27.94" y="45.72" size="1.778" layer="96"/>
</instance>
<instance part="IC1" gate="B" x="50.8" y="60.96" smashed="yes">
<attribute name="NAME" x="53.34" y="64.135" size="1.778" layer="95"/>
<attribute name="VALUE" x="53.34" y="55.88" size="1.778" layer="96"/>
</instance>
<instance part="IC1" gate="C" x="50.8" y="38.1" smashed="yes">
<attribute name="NAME" x="53.34" y="41.275" size="1.778" layer="95"/>
<attribute name="VALUE" x="53.34" y="33.02" size="1.778" layer="96"/>
</instance>
<instance part="IC1" gate="D" x="78.74" y="38.1" smashed="yes">
<attribute name="NAME" x="81.28" y="41.275" size="1.778" layer="95"/>
<attribute name="VALUE" x="81.28" y="33.02" size="1.778" layer="96"/>
</instance>
<instance part="S1" gate="1" x="-5.08" y="50.8" smashed="yes" rot="R270">
<attribute name="NAME" x="-7.62" y="57.15" size="1.778" layer="95"/>
<attribute name="VALUE" x="-1.905" y="54.61" size="1.778" layer="96"/>
</instance>
<instance part="R1" gate="G$1" x="7.62" y="40.64" smashed="yes" rot="R90">
<attribute name="NAME" x="6.1214" y="36.83" size="1.778" layer="95" rot="R90"/>
<attribute name="VALUE" x="10.922" y="36.83" size="1.778" layer="96" rot="R90"/>
</instance>
<instance part="GND1" gate="1" x="-12.7" y="27.94" smashed="yes">
<attribute name="VALUE" x="-15.24" y="25.4" size="1.778" layer="96"/>
</instance>
<instance part="SUPPLY1" gate="G$1" x="-12.7" y="55.88" smashed="yes">
<attribute name="VALUE" x="-14.605" y="59.055" size="1.778" layer="96"/>
</instance>
</instances>
<busses>
</busses>
<nets>
<net name="N$1" class="0">
<segment>
<pinref part="IC1" gate="A" pin="I1"/>
<wire x1="17.78" y1="48.26" x2="15.24" y2="48.26" width="0.1524" layer="91"/>
<wire x1="15.24" y1="48.26" x2="15.24" y2="50.8" width="0.1524" layer="91"/>
<pinref part="IC1" gate="A" pin="I0"/>
<wire x1="15.24" y1="50.8" x2="15.24" y2="53.34" width="0.1524" layer="91"/>
<wire x1="15.24" y1="53.34" x2="17.78" y2="53.34" width="0.1524" layer="91"/>
<pinref part="S1" gate="1" pin="S"/>
<wire x1="15.24" y1="50.8" x2="7.62" y2="50.8" width="0.1524" layer="91"/>
<junction x="15.24" y="50.8"/>
<pinref part="R1" gate="G$1" pin="2"/>
<wire x1="7.62" y1="50.8" x2="0" y2="50.8" width="0.1524" layer="91"/>
<wire x1="7.62" y1="45.72" x2="7.62" y2="50.8" width="0.1524" layer="91"/>
<junction x="7.62" y="50.8"/>
</segment>
</net>
<net name="GND" class="0">
<segment>
<pinref part="S1" gate="1" pin="S1"/>
<wire x1="0" y1="48.26" x2="2.54" y2="48.26" width="0.1524" layer="91"/>
<wire x1="2.54" y1="48.26" x2="2.54" y2="45.72" width="0.1524" layer="91"/>
<wire x1="2.54" y1="45.72" x2="-12.7" y2="45.72" width="0.1524" layer="91"/>
<wire x1="-12.7" y1="45.72" x2="-12.7" y2="48.26" width="0.1524" layer="91"/>
<pinref part="S1" gate="1" pin="P1"/>
<wire x1="-12.7" y1="48.26" x2="-10.16" y2="48.26" width="0.1524" layer="91"/>
<wire x1="-12.7" y1="45.72" x2="-12.7" y2="35.56" width="0.1524" layer="91"/>
<junction x="-12.7" y="45.72"/>
<pinref part="GND1" gate="1" pin="GND"/>
<pinref part="R1" gate="G$1" pin="1"/>
<wire x1="-12.7" y1="33.02" x2="-12.7" y2="30.48" width="0.1524" layer="91"/>
<wire x1="7.62" y1="35.56" x2="7.62" y2="33.02" width="0.1524" layer="91"/>
<wire x1="7.62" y1="33.02" x2="-12.7" y2="33.02" width="0.1524" layer="91"/>
<wire x1="-12.7" y1="33.02" x2="-12.7" y2="35.56" width="0.1524" layer="91"/>
</segment>
</net>
<net name="RST-L" class="0">
<segment>
<pinref part="IC1" gate="B" pin="I0"/>
<wire x1="43.18" y1="63.5" x2="40.64" y2="63.5" width="0.1524" layer="91"/>
<wire x1="40.64" y1="63.5" x2="40.64" y2="60.96" width="0.1524" layer="91"/>
<pinref part="IC1" gate="B" pin="I1"/>
<wire x1="40.64" y1="60.96" x2="40.64" y2="58.42" width="0.1524" layer="91"/>
<wire x1="40.64" y1="58.42" x2="43.18" y2="58.42" width="0.1524" layer="91"/>
<wire x1="40.64" y1="60.96" x2="38.1" y2="60.96" width="0.1524" layer="91"/>
<junction x="40.64" y="60.96"/>
<wire x1="38.1" y1="60.96" x2="38.1" y2="50.8" width="0.1524" layer="91"/>
<pinref part="IC1" gate="A" pin="O"/>
<wire x1="38.1" y1="50.8" x2="33.02" y2="50.8" width="0.1524" layer="91"/>
<wire x1="38.1" y1="50.8" x2="38.1" y2="40.64" width="0.1524" layer="91"/>
<junction x="38.1" y="50.8"/>
<pinref part="IC1" gate="C" pin="I0"/>
<wire x1="38.1" y1="40.64" x2="43.18" y2="40.64" width="0.1524" layer="91"/>
<wire x1="38.1" y1="60.96" x2="35.56" y2="60.96" width="0.1524" layer="91"/>
<junction x="38.1" y="60.96"/>
<label x="35.56" y="60.96" size="1.4224" layer="95" rot="R180" xref="yes"/>
</segment>
</net>
<net name="USTEP" class="0">
<segment>
<pinref part="IC1" gate="C" pin="I1"/>
<wire x1="43.18" y1="35.56" x2="38.1" y2="35.56" width="0.1524" layer="91"/>
<label x="38.1" y="35.56" size="1.4224" layer="95" rot="R180" xref="yes"/>
</segment>
</net>
<net name="N$4" class="0">
<segment>
<pinref part="IC1" gate="C" pin="O"/>
<wire x1="58.42" y1="38.1" x2="68.58" y2="38.1" width="0.1524" layer="91"/>
<wire x1="68.58" y1="38.1" x2="68.58" y2="35.56" width="0.1524" layer="91"/>
<pinref part="IC1" gate="D" pin="I1"/>
<wire x1="68.58" y1="35.56" x2="71.12" y2="35.56" width="0.1524" layer="91"/>
<wire x1="68.58" y1="38.1" x2="68.58" y2="40.64" width="0.1524" layer="91"/>
<junction x="68.58" y="38.1"/>
<pinref part="IC1" gate="D" pin="I0"/>
<wire x1="68.58" y1="40.64" x2="71.12" y2="40.64" width="0.1524" layer="91"/>
</segment>
</net>
<net name="RST-H" class="0">
<segment>
<pinref part="IC1" gate="B" pin="O"/>
<wire x1="58.42" y1="60.96" x2="60.96" y2="60.96" width="0.1524" layer="91"/>
<wire x1="60.96" y1="60.96" x2="60.96" y2="71.12" width="0.1524" layer="91"/>
<wire x1="60.96" y1="71.12" x2="35.56" y2="71.12" width="0.1524" layer="91"/>
<label x="35.56" y="71.12" size="1.4224" layer="95" rot="R180" xref="yes"/>
</segment>
</net>
<net name="RST-USTEP" class="0">
<segment>
<pinref part="IC1" gate="D" pin="O"/>
<wire x1="86.36" y1="38.1" x2="88.9" y2="38.1" width="0.1524" layer="91"/>
<label x="88.9" y="38.1" size="1.4224" layer="95" xref="yes"/>
</segment>
</net>
<net name="VCC" class="0">
<segment>
<pinref part="S1" gate="1" pin="P"/>
<wire x1="-10.16" y1="50.8" x2="-12.7" y2="50.8" width="0.1524" layer="91"/>
<wire x1="-12.7" y1="50.8" x2="-12.7" y2="53.34" width="0.1524" layer="91"/>
<pinref part="SUPPLY1" gate="G$1" pin="VCC"/>
</segment>
</net>
</nets>
</sheet>
</sheets>
</schematic>
</drawing>
<compatibility>
<note version="8.2" severity="warning">
Since Version 8.2, EAGLE supports online libraries. The ids
of those online libraries will not be understood (or retained)
with this version.
</note>
<note version="8.3" severity="warning">
Since Version 8.3, EAGLE supports URNs for individual library
assets (packages, symbols, and devices). The URNs of those assets
will not be understood (or retained) with this version.
</note>
<note version="8.3" severity="warning">
Since Version 8.3, EAGLE supports the association of 3D packages
with devices in libraries, schematics, and board files. Those 3D
packages will not be understood (or retained) with this version.
</note>
</compatibility>
</eagle>
